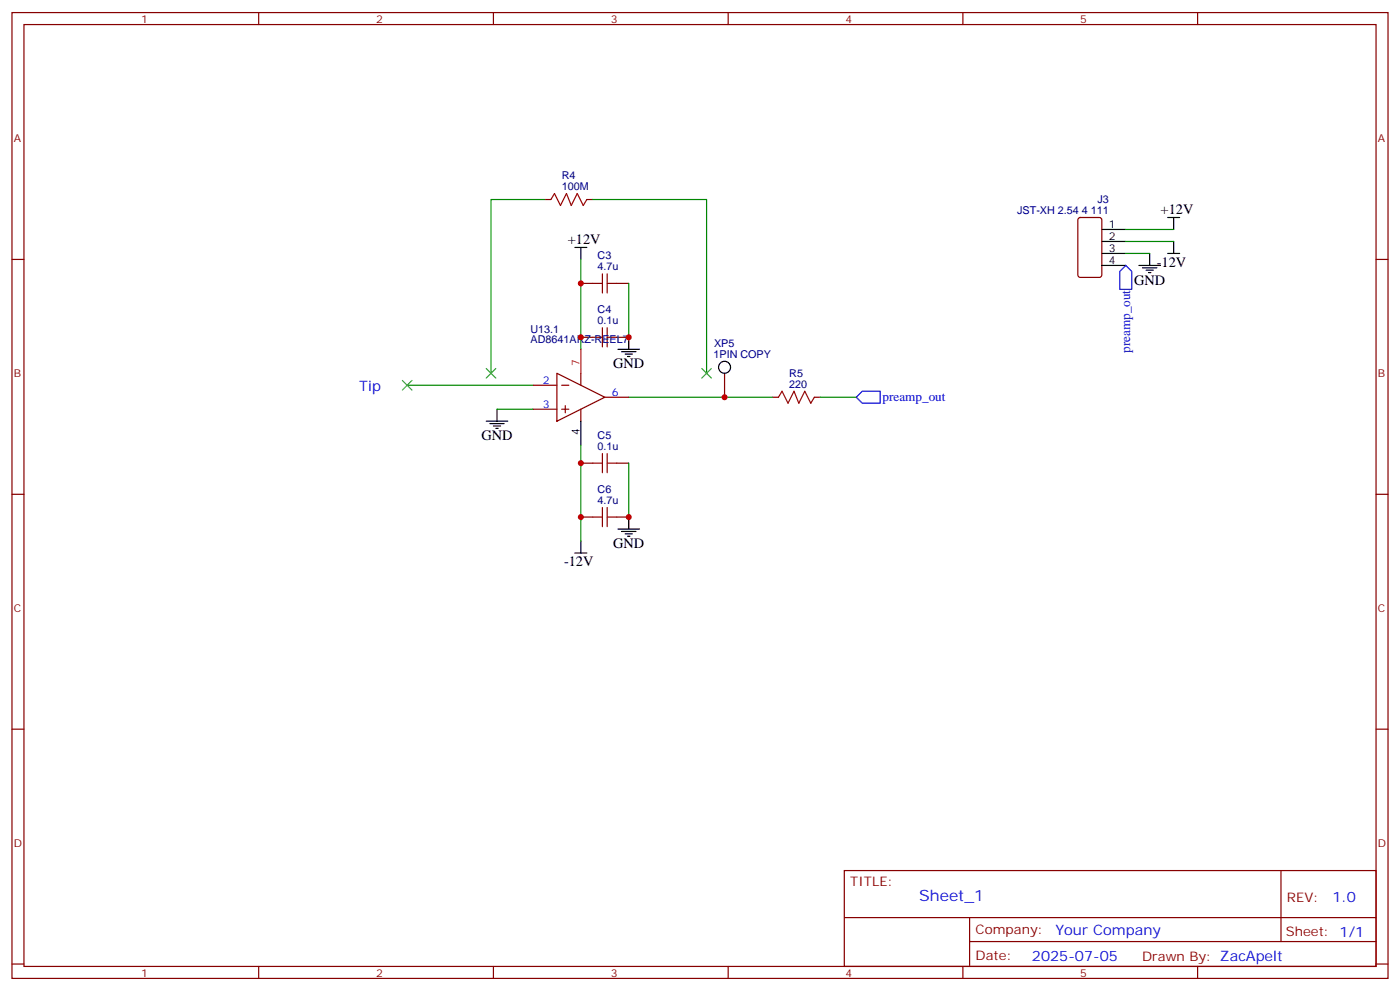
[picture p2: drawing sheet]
<svg xmlns="http://www.w3.org/2000/svg" width="412mm" height="292mm" viewBox="0 0 412 292" stroke-linecap="round" stroke-linejoin="round" font-family="sans-serif">
<g fill="none" stroke="#870000" stroke-width=".35">
<path d="M3.5 3.7h405.4v284.3h-405.4zM7.1 7.2h398.2v277.3h-398.2zM76.2 3.7v3.5M145.3 3.7v3.5M214.5 3.7v3.5M283.6 3.7v3.5M352.8 3.7v3.5M160.5 58.7h1.8M172.9 58.7h1.7M3.5 76.4h3.6M317.7 64.2l.5-.2h5.6l.7 .5 .1 16.5-.5 .6-5.9 .1-.6-.5-.1-16.5zM405.3 76.4h3.6"/>
<path d="M171.1 83.4h3.5M171.1 99.3h3.5M181.7 83.4h3.5M181.7 99.3h3.5M157 113.4h7M164 109.9l14.2 7-14.2 7.1zM165.5 113.4h2.1M166.5 119.4v2.1M171.1 109.9v3.5M178.2 116.9h7M213.4 109.9v7M227.5 116.9h1.8"/>
<path d="M239.9 116.9h1.8M157 120.5h7M165.5 120.5h2.1M171.1 136.3h3.5M171.1 120.5v3.5M181.7 136.3h3.5M3.5 145.5h3.6M171.1 152.2h3.5M181.7 152.2h3.5M405.3 145.5h3.6M3.5 214.7h3.6M405.3 214.7h3.6"/>
<path d="M248.7 256.3h156.6v28.2h-156.6zM377.3 256.3v20.9M248.7 270.1h156.5M285.6 277.2h119.6M285.6 270.1v14.2M3.5 283.8h3.6M76.2 284.5v3.5M145.3 284.5v3.5M214.5 284.5v3.5M283.6 284.5v3.5M352.8 284.5v3.5M405.3 283.8h3.6"/>
</g>
<g fill="none" stroke="#000" stroke-width=".35">
<path d="M169.3 72.8h3.6M171.1 72.8v3.6M324.6 74.6h7M324.6 71.1h7M324.6 67.6h7M324.6 78.1h7M335.5 78.1h6.3M336.5 78.8h4.3M337.6 79.6h2.1M338.7 74.6v3.5M344 74.6h3.5M344 64h3.5"/>
<path d="M345.7 64v3.6M345.7 71.1v3.5M185.2 99.3v3.5M338.3 80.3h.7M182 102.8h6.4M183.1 103.5h4.2M184.1 104.2h2.2M184.9 105h.7M143.2 124h6.4M144.3 124.7h4.2M145.3 125.4h2.2M146 126.1h.8"/>
<path d="M146.4 120.5v3.5M171.1 124v7.1M171.1 159.3v3.5M182 155.8h6.4M183.1 156.5h4.2M184.1 157.2h2.2M184.9 157.9h.7M185.2 152.2v3.6M169.3 162.8h3.6"/>
<circle cx="213.4" cy="108.1" r="1.76"/>
</g>
<g fill="none" stroke="#008700" stroke-width=".35">
<path d="M160.5 58.7h-15.9v51.2M174.6 58.7h33.5v51.2M171.1 76.4v26.4M331.6 74.6h7.1M331.6 67.6h14.1M331.6 71.1h14.1M185.2 83.4v15.9M119.9 113.4h37.1M185.2 116.9h42.3M241.7 116.9h10.5M146.4 120.5h10.6M171.1 131.1v28.2"/>
<path d="M185.2 136.3v15.9"/>
</g>
<g fill="none" stroke="#a10000" stroke-width=".35">
<path d="M162.3 58.7l1-1.7 1.8 3.5 1.8-3.5 1.4 3.5 1.7-3.5 1.8 3.5 1.1-1.8M174.6 83.4h2.8M174.6 99.3h2.8M177.4 80.6v5.7M177.4 96.5v5.6M178.9 83.4h2.8M178.9 80.6v5.7M178.9 96.5v5.6M178.9 99.3h2.8M229.3 116.9l1.1-1.7 1.7 3.5 1.8-3.5 1.4 3.5 1.8-3.5 1.7 3.5 1.1-1.8M174.6 136.3h2.8M177.4 133.5v5.7"/>
<path d="M178.9 133.5v5.7M178.9 136.3h2.8M174.6 152.2h2.8M177.4 149.4v5.6M178.9 149.4v5.6M178.9 152.2h2.8"/>
</g>
<path d="M331.6 78.1l1.8 1.8v5.3h-3.6v-5.3zM252.2 116.9l1.8-1.7h5.3v3.5h-5.3z" fill="none" stroke="#00f" stroke-width=".35"/>
<path d="M171.1 102.8v7.1" fill="none" stroke="#f00" stroke-width=".35"/>
<path d="M118.5 112l2.9 2.8M121.4 112l-2.9 2.8M143.2 108.5l2.8 2.8M146 108.5l-2.8 2.8M206.7 108.5l2.8 2.8M209.5 108.5l-2.8 2.8" fill="none" stroke="#3c3" stroke-width=".35"/>
<g fill="#c00">
<circle cx="171.1" cy="83.4" r=".88"/>
<circle cx="171.1" cy="99.3" r=".88"/>
<circle cx="171.1" cy="136.3" r=".88"/>
<circle cx="171.1" cy="152.2" r=".88"/>
<circle cx="185.2" cy="99.3" r=".88"/>
<circle cx="185.2" cy="152.2" r=".88"/>
<circle cx="213.4" cy="116.9" r=".88"/>
</g>
<text font-size="4.6" fill="#00f" x="270.8" y="265.3">Sheet_1</text>
<g font-size="4.2">
<text x="341.9" y="63">+12V</text>
<text x="167.3" y="71.8">+12V</text>
<text x="334.1" y="83.8">GND</text>
<text x="340.8" y="78.5">-12V</text>
<text x="180.6" y="108.5">GND</text>
<text x="141.8" y="129.6">GND</text>
<text x="180.6" y="161.4">GND</text>
<text x="166.1" y="166.7">-12V</text>
</g>
<g font-size="4.2" fill="#00f">
<text x="105.8" y="115.2">Tip</text>
<text x="392.5" y="265.6">1.0</text>
<text x="310.9" y="275.1">Your Company</text>
<text x="304" y="282.9">2025-07-05</text>
</g>
<g font-size="3.9" fill="#00f">
<text x="332.9" y="103.9" transform="rotate(-90 332.9 103.9)">preamp_out</text>
<text x="260" y="118.1">preamp_out</text>
</g>
<g font-size="3.9" fill="#800">
<text x="250.5" y="260.9">TITLE:</text>
<text x="379.1" y="265.6">REV:</text>
<text x="287.4" y="275.1">Company:</text>
<text x="378.7" y="275.7">Sheet: 1/1</text>
<text x="287.4" y="282.8">Date:</text>
<text x="336.4" y="282.8">Drawn By: ZacApelt</text>
</g>
<g font-size="3.2" fill="#800">
<text x="41.6" y="6.7">1</text>
<text x="110.8" y="6.7">2</text>
<text x="179.9" y="6.7">3</text>
<text x="249.1" y="6.7">4</text>
<text x="318.2" y="6.7">5</text>
<text x="4.1" y="41.8">A</text>
<text x="405.9" y="41.8">A</text>
<text x="4.1" y="110.9">B</text>
<text x="405.9" y="110.9">B</text>
<text x="4.1" y="180.1">C</text>
<text x="405.9" y="180.1">C</text>
<text x="4.1" y="249.2">D</text>
<text x="405.9" y="249.2">D</text>
<text x="41.6" y="287.5">1</text>
<text x="110.8" y="287.5">2</text>
<text x="179.9" y="287.5">3</text>
<text x="249.1" y="287.5">4</text>
<text x="318.2" y="287.5">5</text>
</g>
<g font-size="3.2" fill="#000080">
<text x="165.5" y="52.7">R4</text>
<text x="165.5" y="55.9">100M</text>
<text x="323.3" y="59.8">J3</text>
<text x="299.6" y="63">JST-XH 2.54 4 111</text>
<text x="176.1" y="76.4">C3</text>
<text x="176.1" y="79.6">4.7u</text>
<text x="176.1" y="95.4">0.1u</text>
<text x="176.1" y="92.3">C4</text>
<text x="156.3" y="101.1">AD8641ARZ-REEL7</text>
<text x="156.3" y="97.9">U13.1</text>
<text x="210.2" y="105.3">1PIN COPY</text>
<text x="210.4" y="102.1">XP5</text>
<text x="232.5" y="110.9">R5</text>
<text x="232.5" y="114.1">220</text>
<text x="176.1" y="129.3">C5</text>
<text x="176.1" y="132.5">0.1u</text>
<text x="176.1" y="148.3">4.7u</text>
<text x="176.1" y="145.2">C6</text>
</g>
<g font-size="3.2">
<text x="326.7" y="70.7">2</text>
<text x="326.7" y="67.2">1</text>
<text x="326.7" y="74.3">3</text>
<text x="326.7" y="77.8">4</text>
<text x="170.7" y="128.1" transform="rotate(-90 170.7 128.1)">4</text>
</g>
<text font-size="3.2" fill="#f00" x="170.7" y="107.8" transform="rotate(-90 170.7 107.8)">7</text>
<g font-size="3.2" fill="#00f">
<text x="159.9" y="113.1">2</text>
<text x="180.3" y="116.6">6</text>
<text x="159.9" y="120.1">3</text>
</g>
</svg>
